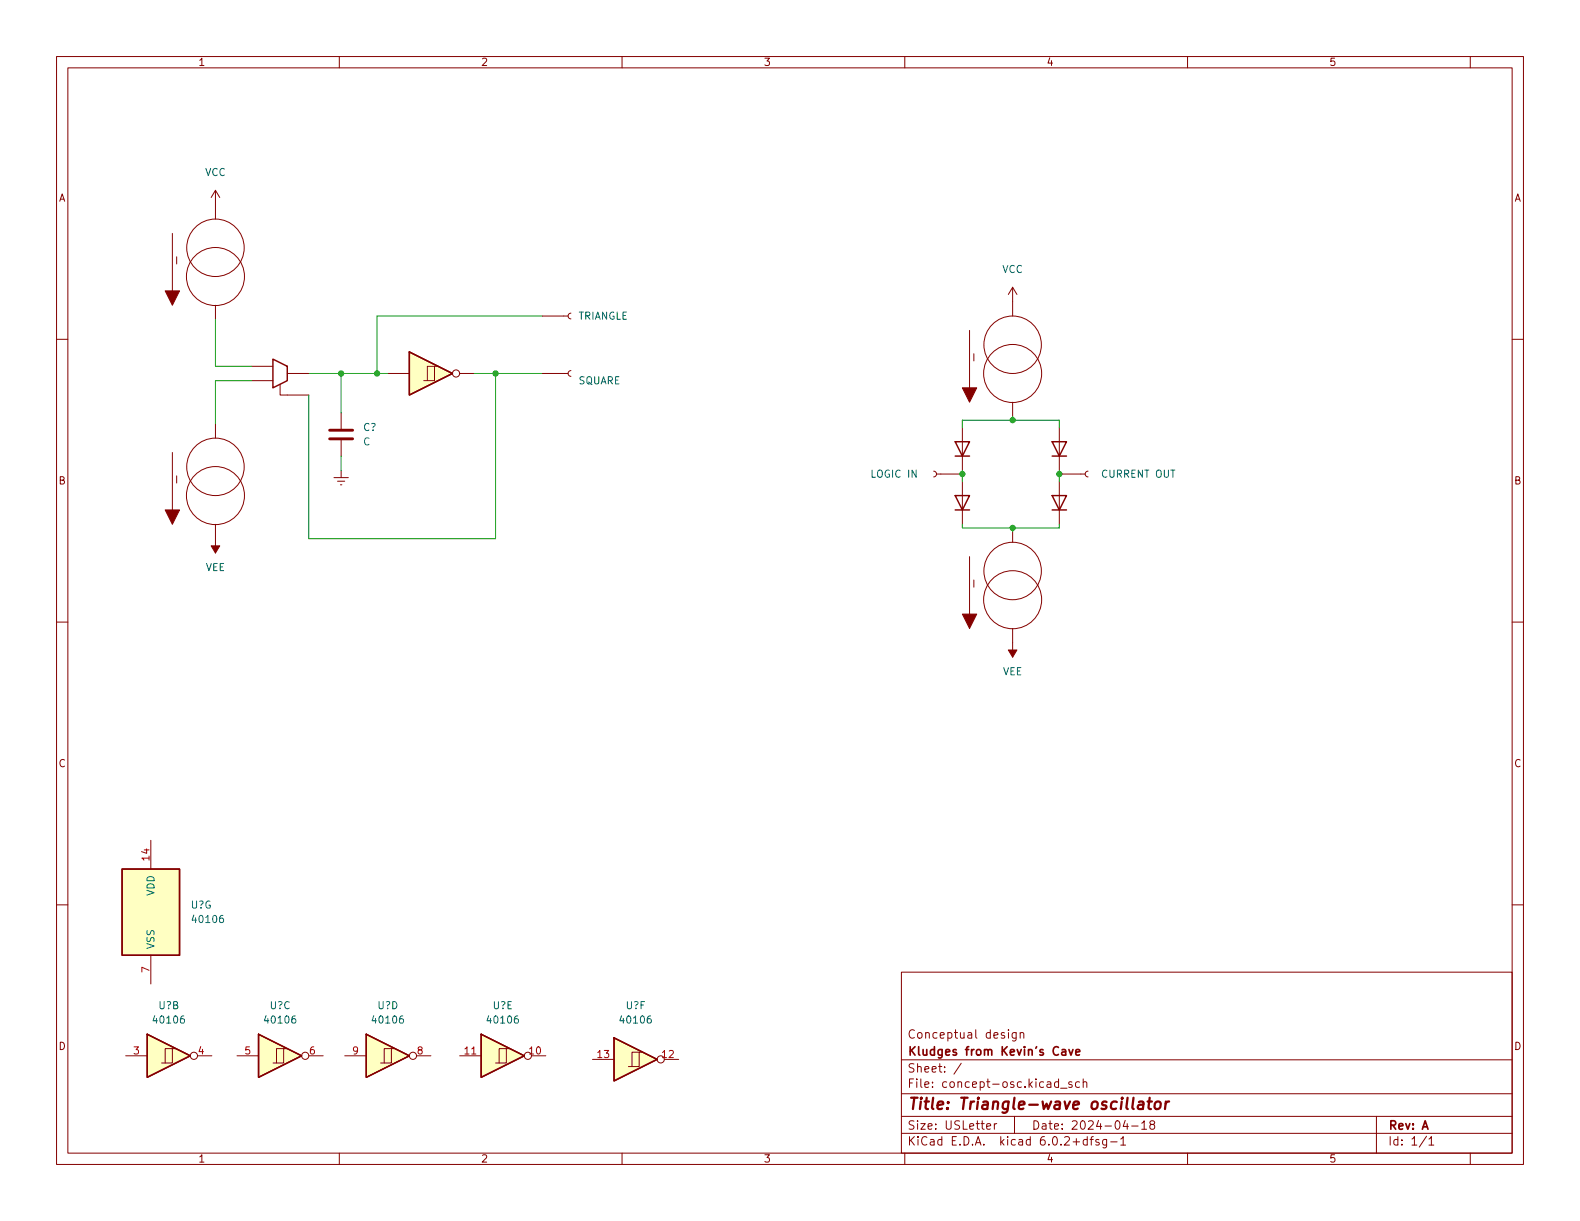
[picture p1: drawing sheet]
<svg xmlns="http://www.w3.org/2000/svg" width="279mm" height="216mm" viewBox="0 0 279 216" stroke-linecap="round" stroke-linejoin="round" font-family="sans-serif">
<g fill="none" stroke="#840000" stroke-width=".18">
<path d="M10 10h259.4v195.9h-259.4zM12 12h255.4v191.9h-255.4zM60 10v2M110 10v2M160 10v2M210 10v2M260 10v2M38.1 33.7v5M38.1 33.7l-.8 1.2M38.1 33.7l.8 1.2M10 60h2M38.1 54v2.5"/>
<path d="M95.9 55.9h4.6M101 55.4l-.4 .1-.1 .4 .1 .3 .4 .2M179.1 50.8v5.1M179.1 50.8l-.8 1.3M179.1 50.8l.7 1.3M267.4 60h2M38.1 74.9v2.6M44.4 67.3h3.9M44.4 64.8h3.9M49.5 67.9v2h5.1M50.8 66h3.8M60.3 73v2.8"/>
<path d="M60.3 77.9v2.7M68.6 66h3.8M76.8 64.8h-1.2v2.5M77.5 64.8h-.7v2.5h-1.9M81.3 66h2.5M95.9 66h4.6M101 65.5l-.4 .2-.1 .3 .1 .4 .4 .1M170.2 75.6v7.6M179.1 71.1v2.6M187.3 75.6v7.6M38.1 92.7v5.1M59.1 84.5h2.5"/>
<path d="M59.7 85.1h1.3M60.2 85.7h.3M60.3 83.2v1.3M165.1 83.3l.4 .2 .1 .3-.1 .4-.4 .1M165.6 83.8h4.6M170.2 85.1v7.6M179.1 93.3v2.6M187.3 85.1v7.6M187.3 83.8h4.6M192.4 83.3l-.4 .2-.1 .3 .1 .4 .4 .1M10 110h2M179.1 111.1v5.1"/>
<path d="M267.4 110h2M10 160h2M26.7 148.6v5.1M267.4 160h2M26.7 168.9v5.1M159.4 171.9h108v32h-108zM22.2 186.7h3.8M30.5 185.4h-1.3v2.6M31.1 185.4h-.6v2.6h-1.9M34.9 186.7h2.6M41.9 186.7h3.8M50.2 185.4h-1.3v2.6"/>
<path d="M50.8 185.4h-.6v2.6h-1.9M54.6 186.7h2.5M61 186.7h3.8M69.2 185.4h-1.3v2.6M69.8 185.4h-.6v2.6h-1.9M73.7 186.7h2.5M81.3 186.7h3.8M89.5 185.4h-1.2v2.6M90.2 185.4h-.7v2.6h-1.9M94 186.7h2.5M104.8 187.3h3.8M113 186.1h-1.2v2.5"/>
<path d="M113.7 186.1h-.7v2.5h-1.9M117.5 187.3h2.5M159.4 197.4h108M159.4 193.4h108M159.4 187.4h108M170 188l-1.3 1.9M174.5 199.2l.7-.2-.1-.3h-.4l-.2 .2v.7h.6M175.8 198.7v1M176.3 198.7h-.3l-.2 .3M178.3 182.1v.1M178.3 182.6v1M179.4 197.4v3"/>
<path d="M179.7 182.6v1.2l-.3 .3-.4-.1M179.7 182.6h-.4l-.3 .3v.4l.1 .2h.6M180.4 182.7l.2-.1h.4v1M180.4 182.6v1M187.2 191.4l-.4-.1-.3 .3v.4l.1 .2h.6M187.2 190.8v1.5M187.5 192.4h1.2M189.5 191.4l-.3-.1-.2 .2v.2l.5 .2v.3h-.5M190.9 191.4l-.4-.1-.3 .3v.4l.1 .2h.6M191.5 191.4l.3-.1 .3 .1 .1 .9M191.5 190.8v1.5M199 198.1l-.4 1.1h.9"/>
<path d="M199.3 198.7v1M200.1 199.1h1.2M201.9 198.6l.4-.4v1.5M201.9 199.7h.9M203.6 198.8l-.3-.3 .1-.2 .2-.1h.4l.2 .3-.1 .2-.6 .2-.2 .2 .1 .4 .2 .2 .4-.1 .2-.2-.1-.4-.2-.2M243.4 197.4v6.5M60 203.9v2M110 203.9v2M159.4 200.4h108M160 203.9v2M192.3 201.5h-.5l-.3 .3v.4l.2 .2h.6M192.3 201v1.5"/>
<path d="M192.8 201.5h.5M193.3 201l-.3 .2v1.3M194.3 201.5h-.3l-.2 .2v.2l.5 .1v.4h-.5M195.7 201.5v1.2l-.3 .3-.4-.1M195.7 201.5h-.4l-.3 .3v.4l.1 .2h.6M196.4 201.9h1.1M198.2 201.4l.4-.4v1.5M198.2 202.5h.8M210 203.9v2M252.3 200.9l-1.3 1.9M252.7 201.4l.4-.4v1.5M252.7 202.5h.8"/>
<path d="M260 203.9v2"/>
<circle cx="38.1" cy="48.9" r="5.1"/>
<circle cx="38.1" cy="43.8" r="5.1"/>
<circle cx="80.6" cy="66" r=".63"/>
<circle cx="179.1" cy="66" r="5.1"/>
<circle cx="179.1" cy="61" r="5.1"/>
<circle cx="38.1" cy="87.6" r="5.1"/>
<circle cx="38.1" cy="82.6" r="5.1"/>
<circle cx="179.1" cy="106" r="5.1"/>
<circle cx="179.1" cy="101" r="5.1"/>
<circle cx="34.3" cy="186.7" r=".63"/>
<circle cx="54" cy="186.7" r=".63"/>
<circle cx="73" cy="186.7" r=".63"/>
<circle cx="93.3" cy="186.7" r=".63"/>
<circle cx="116.8" cy="187.3" r=".63"/>
</g>
<path d="M201.4 194.9l.2-.1 .6 .1-.1 1.2M202.2 195.2l-.7 .1a.4 .4 0 0 0-.3 .4 .4 .4 0 0 0 .2 .4l.7-.1M202.9 194.8h.8M203.3 194.1l-.2 1.7 .1 .2 .3 .1M204.3 195a.52 .52 0 0 1 .6-.2 .52 .52 0 0 1 .4 .4l-.1 .5a.55 .55 0 0 1-.5 .4 .55 .55 0 0 1-.6-.4zM206.2 194.8l-.2 1.3M206.7 194.8l-.3 .1-.3 .3" fill="none" stroke="#840000" stroke-width=".4"/>
<path d="M187.8 185.7h.6l.1 .9M188.5 185.9l-.5 .1a.29 .29 0 0 0-.3 .3 .29 .29 0 0 0 .3 .3l.5-.1M189 185.6l.4 1 .3-1M190.2 186.1l.8-.2-.1-.2-.4-.1-.3 .2 .1 .7h.6" fill="none" stroke="#840000" stroke-width=".3"/>
<g fill="#840000" stroke="#840000" stroke-width=".18">
<path d="M30.5 41.3v10.1z"/>
<path d="M29.2 51.4h2.5l-1.2 2.6z"/>
<path d="M171.4 58.4v10.2z"/>
<path d="M170.2 68.6h2.5l-1.3 2.5z"/>
<path d="M37.3 96.5h1.6l-.8 1.3z"/>
<path d="M30.5 80v10.2z"/>
<path d="M29.2 90.2h2.5l-1.2 2.5z"/>
<path d="M171.4 98.4v10.2z"/>
<path d="M170.2 108.6h2.5l-1.3 2.5z"/>
<path d="M178.3 114.9h1.5l-.7 1.3z"/>
</g>
<g fill="none" stroke="#840000" stroke-width=".25">
<path d="M48.3 63.5l2.5 1.3v2.5l-2.5 1.3zM72.4 62.2l7.6 3.8-7.6 3.9zM168.9 78.1h2.5l-1.2 2.5zM186.1 78.1h2.5l-1.3 2.5zM168.9 87.6h2.5l-1.2 2.6zM168.9 90.2h2.5M168.9 80.6h2.5M186.1 87.6h2.5l-1.3 2.6zM186.1 90.2h2.5M186.1 80.6h2.5M21.6 153.7h10.1v15.2h-10.1zM26 182.9l7.7 3.8-7.7 3.8z"/>
<path d="M45.7 182.9l7.6 3.8-7.6 3.8zM64.8 182.9l7.6 3.8-7.6 3.8zM85.1 182.9l7.6 3.8-7.6 3.8zM108.6 183.5l7.6 3.8-7.6 3.8z"/>
</g>
<g fill="#ffffc2" stroke="#ffffc2" stroke-width=".18">
<path d="M72.4 62.2l7.6 3.8-7.6 3.9z"/>
<path d="M64.8 182.9l7.6 3.8-7.6 3.8z"/>
<path d="M85.1 182.9l7.6 3.8-7.6 3.8z"/>
<path d="M26 182.9l7.7 3.8-7.7 3.8z"/>
<path d="M45.7 182.9l7.6 3.8-7.6 3.8z"/>
<path d="M108.6 183.5l7.6 3.8-7.6 3.8z"/>
<path d="M21.6 153.7h10.1v15.2h-10.1z"/>
</g>
<path d="M58.3 77.6h4.1M58.3 76.1h4.1" fill="none" stroke="#840000" stroke-width=".51"/>
<g fill="none" stroke="#009600" stroke-width=".18">
<path d="M38.1 56.5v8.3h6.3M95.9 55.9h-29.2v10.1M44.4 67.3h-6.3v7.6M54.6 66h14M60.3 66v7M83.8 66h12.1M87.6 66v29.3h-33v-25.4M170.2 75.6v-1.3h17.1v1.3M179.1 73.7v.6M60.3 80.6v2.6M170.2 83.2v1.9M170.2 92.7v.6h17.1v-.6"/>
<path d="M179.1 93.3v.7M187.3 83.2v1.9"/>
</g>
<g fill="#009600" stroke="#009600" stroke-width=".18">
<circle cx="179.1" cy="93.3" r=".46"/>
<circle cx="187.3" cy="83.8" r=".46"/>
<circle cx="170.2" cy="83.8" r=".46"/>
<circle cx="179.1" cy="74.3" r=".46"/>
<circle cx="66.7" cy="66" r=".46"/>
<circle cx="60.3" cy="66" r=".46"/>
<circle cx="87.6" cy="66" r=".46"/>
</g>
<text font-size="2.8" fill="#840000" x="160.4" y="196.2">Title: Triangle-wave oscillator</text>
<g font-size="2.1" fill="#840000">
<text x="160.4" y="183.6">Conceptual design</text>
<text x="160.4" y="189.7">Sheet: /</text>
<text x="160.4" y="186.7">Kludges from Kevin's Cave</text>
<text x="160.4" y="192.4">File: concept-osc.kicad_sch</text>
<text x="160.4" y="202.5">KiCad E.D.A. kicad 6.0.2+dfsg-1</text>
<text x="160.4" y="199.7">Size: USLetter</text>
<text x="182.4" y="199.7">Date: 2024-04-18</text>
<text x="245.4" y="199.7">Rev: A</text>
<text x="245.4" y="202.5">Id: 1/1</text>
</g>
<g font-size="1.8" fill="#840000">
<text x="35" y="11.6">1</text>
<text x="85" y="11.6">2</text>
<text x="135" y="11.6">3</text>
<text x="185" y="11.6">4</text>
<text x="235" y="11.6">5</text>
<text x="10.3" y="35.6">A</text>
<text x="267.7" y="35.6">A</text>
<text x="31" y="46.7">I</text>
<text x="172" y="63.9">I</text>
<text x="10.3" y="85.7">B</text>
<text x="31" y="85.5">I</text>
<text x="267.7" y="85.7">B</text>
<text x="172" y="103.9">I</text>
<text x="10.3" y="135.6">C</text>
<text x="267.7" y="135.6">C</text>
<text x="10.3" y="185.7">D</text>
<text x="267.7" y="185.7">D</text>
<text x="35" y="205.6">1</text>
<text x="85" y="205.6">2</text>
<text x="135" y="205.6">3</text>
<text x="185" y="205.6">4</text>
<text x="235" y="205.6">5</text>
</g>
<g font-size="1.8" fill="#006464">
<text x="36.2" y="31.1">VCC</text>
<text x="177.2" y="48.3">VCC</text>
<text x="102.1" y="56.5">TRIANGLE</text>
<text x="102.2" y="67.9">SQUARE</text>
<text x="64.2" y="76.2">C?</text>
<text x="64.2" y="78.7">C</text>
<text x="154.2" y="84.5">LOGIC IN</text>
<text x="194.9" y="84.5">CURRENT OUT</text>
<text x="36.3" y="101">VEE</text>
<text x="177.3" y="119.4">VEE</text>
<text x="27.3" y="158.4" transform="rotate(-90 27.3 158.4)">VDD</text>
<text x="33.7" y="160.7">U?G</text>
<text x="27.3" y="167.9" transform="rotate(-90 27.3 167.9)">VSS</text>
<text x="34.3" y="163.2">40106</text>
<text x="28" y="178.4">U?B</text>
<text x="47.7" y="178.4">U?C</text>
<text x="66.8" y="178.4">U?D</text>
<text x="87.1" y="178.4">U?E</text>
<text x="110.7" y="178.4">U?F</text>
<text x="27.4" y="181">40106</text>
<text x="47.1" y="181">40106</text>
<text x="66.1" y="181">40106</text>
<text x="86.4" y="181">40106</text>
<text x="109.9" y="181">40106</text>
</g>
<g font-size="1.8" fill="#a90000">
<text x="26.4" y="152.1" transform="rotate(-90 26.4 152.1)">14</text>
<text x="26.4" y="171.9" transform="rotate(-90 26.4 171.9)">7</text>
<text x="23.6" y="186.4">3</text>
<text x="35.1" y="186.4">4</text>
<text x="43.3" y="186.4">5</text>
<text x="54.8" y="186.4">6</text>
<text x="62.4" y="186.4">9</text>
<text x="73.8" y="186.4">8</text>
<text x="82.2" y="186.4">11</text>
<text x="93.6" y="186.4">10</text>
<text x="105.7" y="187.1">13</text>
<text x="117.1" y="187.1">12</text>
</g>
</svg>
